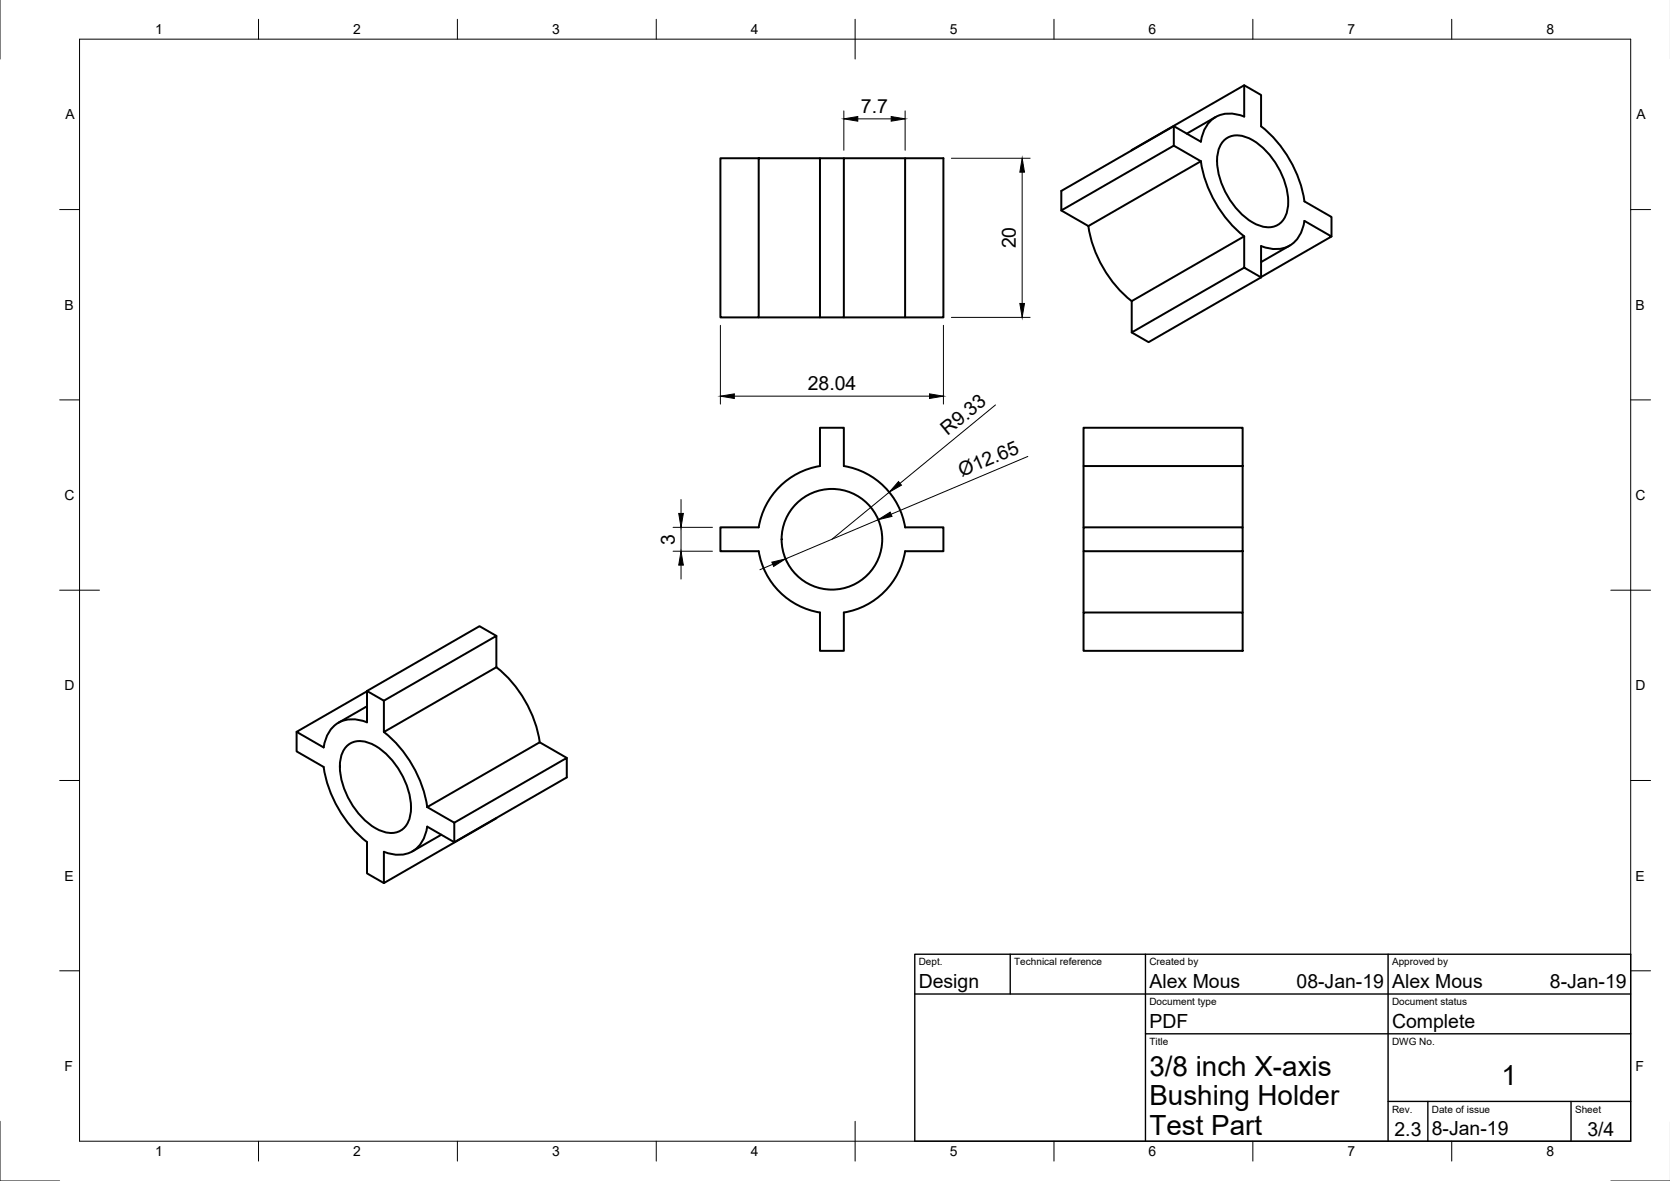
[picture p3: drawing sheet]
<svg xmlns="http://www.w3.org/2000/svg" width="420mm" height="297mm" viewBox="0 0 420 297" stroke-linecap="round" stroke-linejoin="round" font-family="sans-serif">
<!-- layer: Visible -->
<g fill="none" stroke="#000" stroke-width=".5">
<path d="M190.9 39.8h-9.7v40h9.7v-40h15.4M212.3 39.8h-6v40h-15.4M227.7 39.8h-15.4v40h-6M284.7 37.8l28.3-16.4 4.3 2.5v7.9a30.2 30.2 0 0 1 10.9 18.9l6.8 3.9v4.9M295.3 31.7v4.9M305.8 29.4l-7.2 4.2M307.8 35.5a5.1 5.1 0 0 1 6.2-.8 19.1 19.1 0 0 1 10 17.3 5.1 5.1 0 0 1-7.7 4.5 19.1 19.1 0 0 1-10-17.3 6.5 6.5 0 0 1 1.5-3.7zM313 21.4v7.9a7.5 7.5 0 0 0-9.1 1.9 9.8 9.8 0 0 0-1.8 4.4l-6.8-3.9-28.3 16.3v4.9l28.3-16.3 6.8 4M267 52.9l6.8 4M273.8 56.9a30.3 30.3 0 0 0 10.9 18.8M302.1 40.6a30.3 30.3 0 0 0 10.9 18.8M302.1 40.6l-28.3 16.3"/>
<path d="M212.3 79.8h15.4v-40h9.7v40h-9.7M313 67.3v-7.9l-28.3 16.3v7.9l28.3-16.3 4.3 2.5M317.3 69.7l17.7-10.2-6.8-3.9a7.5 7.5 0 0 1-6.2 7 9.7 9.7 0 0 1-4.7-.7v7.9M317.3 69.8l-28.3 16.3-4.3-2.5M324.5 61.8l-7.2 4.1M272.6 117.2v15.4M272.6 107.6h40v9.6h-40zM312.6 117.2v15.4M227.7 132.6h9.7v6h-9.7M227.7 132.6a18.7 18.7 0 0 0-15.4-15.4v-9.6h-6v9.6a18.7 18.7 0 0 0-15.4 15.4h-9.7v6h9.7a18.7 18.7 0 0 0 15.4 15.5v9.6h6v-9.6a18.7 18.7 0 0 0 15.4-15.5M272.6 138.6v15.5M272.6 132.6h40v6h-40z"/>
<path d="M312.6 138.6v15.5M124.9 159.9l-4.3-2.4-28.3 16.3v7.9a7.5 7.5 0 0 0-9.1 1.8 9.8 9.8 0 0 0-1.8 4.5l-6.8-3.9 17.7-10.2M272.6 154.1h40v9.6h-40zM92.3 173.8l4.3 2.4 28.3-16.3v7.9l-28.3 16.3v-7.9M92.3 177.6l-7.2 4.2M124.9 167.8a30.2 30.2 0 0 1 10.9 18.9M74.6 184.1v4.9l6.8 3.9a30.3 30.3 0 0 0 10.9 18.9v7.9l4.3 2.4M87.1 187.8a5.1 5.1 0 0 1 6.2-.8 19.1 19.1 0 0 1 10 17.4 5.1 5.1 0 0 1-7.7 4.5 19.1 19.1 0 0 1-10-17.4 6.5 6.5 0 0 1 1.5-3.7zM96.6 184.1a30.2 30.2 0 0 1 10.9 18.9M142.6 190.6l-6.8-3.9-28.3 16.3M107.5 203l6.8 3.9M111 209.9l-7.2 4.2"/>
<path d="M114.3 206.9v4.9M124.9 205.7l-28.3 16.4v-7.9a7.5 7.5 0 0 0 9.1-1.8 9.8 9.8 0 0 0 1.8-4.5l6.8 3.9 28.3-16.3v-4.9l-28.3 16.3"/>
<circle cx="209.3" cy="135.6" r="12.7"/>
</g>
<!-- layer: Border -->
<g fill="none" stroke="#000" stroke-width=".25">
<path d="M0 -.1v15M20 9.9h390.3v277.1h-390.3zM65 4.8v5.1M115.1 4.8v5.1M165.1 4.8v5.1M215.1 4.8v10.1M265.2 4.8v5.1M315.2 4.8v5.1M365.2 4.8v5.1M15 52.7h5M410.3 52.7h5M15 100.6h5"/>
<path d="M410.3 100.6h5M15 148.4h10M405.3 148.4h10M15 196.3h5M410.3 196.3h5M15 244.2h5M410.3 244.2h5M0 282v15h15M65 287v5M115.1 287v5M165.1 287v5M215.1 282v10"/>
<path d="M265.2 287v5M315.2 287v5M365.2 287v5M405.3 297h14.9"/>
</g>
<!-- layer: TitleBlock -->
<path d="M230.2 240h180.1v47h-180.1zM230.2 250h180.1M254.2 240v10M288.2 240v47M349.2 240v47M288.2 260h122.1M349.2 277h61.1M359.2 277v10M395.3 277v10" fill="none" stroke="#000" stroke-width=".35"/>
<!-- layer: Dimensions -->
<g fill="none" stroke="#000" stroke-width=".25">
<path d="M212.3 27.9v9.9M215.8 29.9h8.4M227.7 27.9v9.9M239.4 39.8h19.8M257.2 43.3v33M239.4 79.8h19.8M181.2 81.8v19.8M184.8 99.6h49.1M237.4 81.8v19.8M250.5 101.9l-24.1 19.7M258.6 114.8l-34.4 14.5M169.3 132.6h9.9"/>
<path d="M169.3 138.6h9.9M171.3 125.6v3.5M171.3 132.6v6M221 130.7l-23.4 9.9M223.7 123.8l-14.4 11.8M171.3 142.1v3.5M194.4 141.9l-3.2 1.4"/>
</g>
<path d="M212.3 29.9l3.5-.6v1.2zM224.2 29.3l3.5 .6-3.5 .6zM257.2 39.8l.6 3.5h-1.2zM256.6 76.3h1.2l-.6 3.5zM181.2 99.6l3.6-.5v1.1zM233.9 99.1l3.5 .5-3.5 .6zM170.8 129.1h1.1l-.6 3.5zM221 130.7l3-1.9 .4 1.1zM226.1 121.1l.7 .9-3.1 1.8zM171.3 138.6l.6 3.5h-1.1zM194.2 141.4l3.4-.8-3 1.9z" fill="#000" stroke="#000" stroke-width=".25"/>
<g font-size="7">
<text x="289.2" y="270.5">3/8 inch X-axis</text>
<text x="377.8" y="272.9">1</text>
<text x="289.2" y="278">Bushing Holder</text>
<text x="289.2" y="285.5">Test Part</text>
</g>
<g font-size="4.9">
<text x="216.6" y="28.4">7.7</text>
<text x="255.6" y="62.5" transform="rotate(-90 255.6 62.5)">20</text>
<text x="203.2" y="98.1">28.04</text>
<text x="238.4" y="109.7" transform="rotate(-39 238.4 109.7)">R9.33</text>
<text x="242" y="120" transform="rotate(-23 242 120)">Ø12.65</text>
<text x="169.8" y="137" transform="rotate(-90 169.8 137)">3</text>
<text x="231.2" y="248.5">Design</text>
<text x="289.2" y="248.5">Alex Mous</text>
<text x="326.2" y="248.5">08-Jan-19</text>
<text x="350.2" y="248.5">Alex Mous</text>
<text x="390" y="248.5">8-Jan-19</text>
<text x="289.2" y="258.5">PDF</text>
<text x="350.2" y="258.5">Complete</text>
<text x="350.8" y="285.7">2.3</text>
<text x="360.2" y="285.5">8-Jan-19</text>
<text x="399.4" y="285.7">3/4</text>
</g>
<g font-size="3.5">
<text x="39" y="8.6">1</text>
<text x="88.9" y="8.6">2</text>
<text x="138.9" y="8.6">3</text>
<text x="188.9" y="8.6">4</text>
<text x="239" y="8.6">5</text>
<text x="288.9" y="8.6">6</text>
<text x="339" y="8.6">7</text>
<text x="389.1" y="8.6">8</text>
<text x="16.4" y="30">A</text>
<text x="411.7" y="30">A</text>
<text x="16.2" y="77.9">B</text>
<text x="411.5" y="77.9">B</text>
<text x="16.3" y="125.8">C</text>
<text x="411.5" y="125.8">C</text>
<text x="16.2" y="173.6">D</text>
<text x="411.5" y="173.6">D</text>
<text x="16.3" y="221.5">E</text>
<text x="411.5" y="221.5">E</text>
<text x="16.3" y="269.4">F</text>
<text x="411.5" y="269.4">F</text>
<text x="39" y="290.8">1</text>
<text x="88.9" y="290.8">2</text>
<text x="138.9" y="290.8">3</text>
<text x="188.9" y="290.8">4</text>
<text x="239" y="290.8">5</text>
<text x="288.9" y="290.8">6</text>
<text x="339" y="290.8">7</text>
<text x="389.1" y="290.8">8</text>
</g>
<g font-size="2.5">
<text x="231.2" y="242.8">Dept.</text>
<text x="255.2" y="242.8">Technical reference</text>
<text x="289.2" y="242.8">Created by</text>
<text x="350.2" y="242.8">Approved by</text>
<text x="289.2" y="252.8">Document type</text>
<text x="350.2" y="252.8">Document status</text>
<text x="289.2" y="262.8">Title</text>
<text x="350.2" y="262.8">DWG No.</text>
<text x="350.2" y="279.8">Rev.</text>
<text x="360.2" y="279.8">Date of issue</text>
<text x="396.3" y="279.8">Sheet</text>
</g>
</svg>
